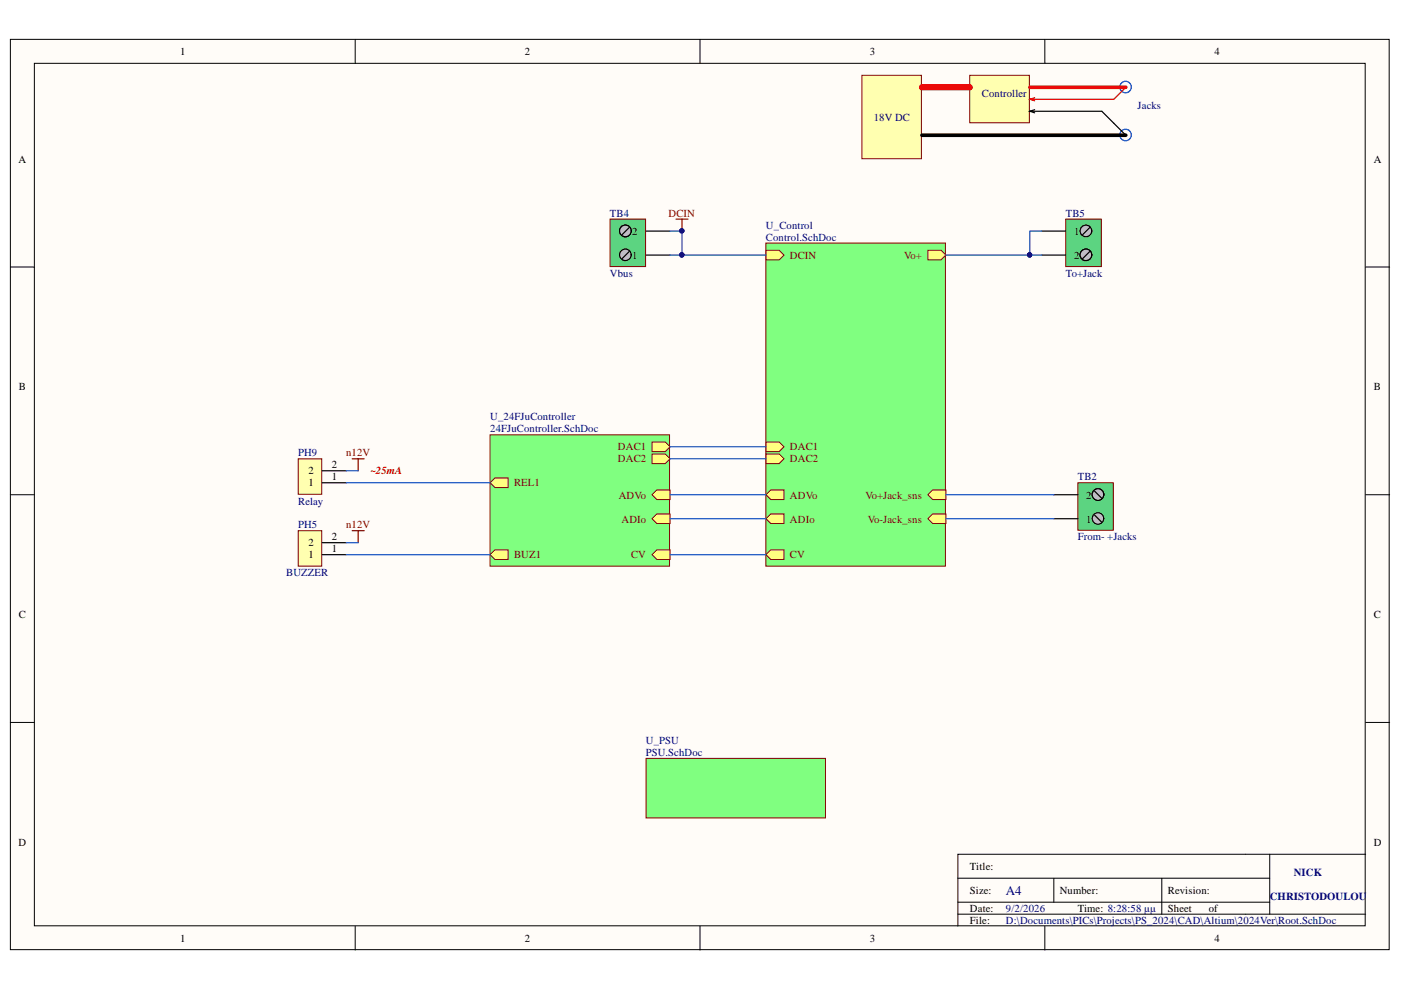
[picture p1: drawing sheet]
<svg xmlns="http://www.w3.org/2000/svg" width="297mm" height="210mm" viewBox="0 0 297 210" stroke-linecap="round" stroke-linejoin="round" font-family="sans-serif">
<g fill="#fffcf8" stroke="#000" stroke-width=".21">
<path d="M2.2 8.3h292.3v193h-292.3z"/>
<path d="M7.3 13.4h282.1v182.9h-282.1z"/>
</g>
<g fill="none" stroke="#000" stroke-width=".21">
<path d="M75.3 8.3v5.1M148.4 8.3v5.1M221.5 8.3v5.1M2.2 56.6h5.1M289.5 56.6h5.1M2.2 104.9h5.1M289.5 104.9h5.1M2.2 153.2h5.1M289.5 153.2h5.1M75.3 196.4v5M148.4 196.4v5M203.1 186.2h66.1"/>
<path d="M203.1 193.8h86.4M203.1 191.3h66.1M221.5 196.4v5M223.4 186.2v5.1M246.3 186.2v7.6M269.2 181.1v12.7M289.5 181.1h-86.4v15.3"/>
</g>
<path d="M63.2 97.3h5v7.5h-5z" fill="#ffffb0" stroke="#800000" stroke-width=".21"/>
<path d="M68.3 99.8h5.1M68.3 102.4h5.1" fill="none" stroke="#000" stroke-width=".26"/>
<path d="M103.9 92.2h38.1v27.8h-38.1z" fill="#80ff80" stroke="#800000" stroke-width=".21"/>
<path d="M138.2 93.7h2.8l1.1 1-1.1 1.1h-2.8z" fill-rule="evenodd" fill="#ffff80"/>
<path d="M138.2 93.7h2.8l1.1 1-1.1 1.1h-2.8z" fill="none" stroke="#800000" stroke-width=".21"/>
<path d="M138.2 96.3h2.8l1.1 1-1.1 1h-2.8z" fill-rule="evenodd" fill="#ffff80"/>
<path d="M138.2 96.3h2.8l1.1 1-1.1 1h-2.8z" fill="none" stroke="#800000" stroke-width=".21"/>
<path d="M138.2 117.6l1.1-1h2.8v2h-2.8z" fill-rule="evenodd" fill="#ffff80"/>
<path d="M138.2 117.6l1.1-1h2.8v2h-2.8z" fill="none" stroke="#800000" stroke-width=".21"/>
<path d="M138.2 104.9l1.1-1h2.8v2h-2.8z" fill-rule="evenodd" fill="#ffff80"/>
<path d="M138.2 104.9l1.1-1h2.8v2h-2.8z" fill="none" stroke="#800000" stroke-width=".21"/>
<path d="M138.2 110l1.1-1h2.8v2h-2.8z" fill-rule="evenodd" fill="#ffff80"/>
<path d="M138.2 110l1.1-1h2.8v2h-2.8z" fill="none" stroke="#800000" stroke-width=".21"/>
<path d="M103.9 102.4l1-1.1h2.8v2.1h-2.8z" fill-rule="evenodd" fill="#ffff80"/>
<path d="M103.9 102.4l1-1.1h2.8v2.1h-2.8z" fill="none" stroke="#800000" stroke-width=".21"/>
<path d="M103.9 117.6l1-1h2.8v2h-2.8z" fill-rule="evenodd" fill="#ffff80"/>
<path d="M103.9 117.6l1-1h2.8v2h-2.8z" fill="none" stroke="#800000" stroke-width=".21"/>
<path d="M162.4 51.5h38v68.5h-38z" fill="#80ff80" stroke="#800000" stroke-width=".21"/>
<path d="M196.7 104.9l1.1-1h2.7v2h-2.7z" fill-rule="evenodd" fill="#ffff80"/>
<path d="M196.7 104.9l1.1-1h2.7v2h-2.7z" fill="none" stroke="#800000" stroke-width=".21"/>
<path d="M162.4 93.7h2.8l1 1-1 1.1h-2.8z" fill-rule="evenodd" fill="#ffff80"/>
<path d="M162.4 93.7h2.8l1 1-1 1.1h-2.8z" fill="none" stroke="#800000" stroke-width=".21"/>
<path d="M162.4 104.9l1-1h2.8v2h-2.8z" fill-rule="evenodd" fill="#ffff80"/>
<path d="M162.4 104.9l1-1h2.8v2h-2.8z" fill="none" stroke="#800000" stroke-width=".21"/>
<path d="M196.7 110l1.1-1h2.7v2h-2.7z" fill-rule="evenodd" fill="#ffff80"/>
<path d="M196.7 110l1.1-1h2.7v2h-2.7z" fill="none" stroke="#800000" stroke-width=".21"/>
<path d="M162.4 96.3h2.8l1 1-1 1h-2.8z" fill-rule="evenodd" fill="#ffff80"/>
<path d="M162.4 96.3h2.8l1 1-1 1h-2.8z" fill="none" stroke="#800000" stroke-width=".21"/>
<path d="M162.4 110l1-1h2.8v2h-2.8z" fill-rule="evenodd" fill="#ffff80"/>
<path d="M162.4 110l1-1h2.8v2h-2.8z" fill="none" stroke="#800000" stroke-width=".21"/>
<path d="M162.4 117.6l1-1h2.8v2h-2.8z" fill-rule="evenodd" fill="#ffff80"/>
<path d="M162.4 117.6l1-1h2.8v2h-2.8z" fill="none" stroke="#800000" stroke-width=".21"/>
<path d="M196.7 53.1h2.8l1 1-1 1h-2.8z" fill-rule="evenodd" fill="#ffff80"/>
<path d="M196.7 53.1h2.8l1 1-1 1h-2.8z" fill="none" stroke="#800000" stroke-width=".21"/>
<path d="M162.4 53.1h2.8l1 1-1 1h-2.8z" fill-rule="evenodd" fill="#ffff80"/>
<path d="M162.4 53.1h2.8l1 1-1 1h-2.8z" fill="none" stroke="#800000" stroke-width=".21"/>
<path d="M137 160.8h38v12.6h-38z" fill="#80ff80" stroke="#800000" stroke-width=".21"/>
<path d="M226 46.5h7.5v10h-7.5z" fill="#5cd481" stroke="#800000" stroke-width=".21"/>
<path d="M220.9 49h5.1M220.9 54.1h5.1" fill="none" stroke="#000" stroke-width=".26"/>
<circle cx="230.2" cy="49" r="1.23" fill="#c0c0c0" stroke="#000" stroke-width=".26"/>
<path d="M231.1 48.2l-1.6 1.6" fill="none" stroke="#000" stroke-width=".26"/>
<circle cx="230.2" cy="54" r="1.23" fill="#c0c0c0" stroke="#000" stroke-width=".26"/>
<path d="M229.5 53.3l1.6 1.5" fill="none" stroke="#000" stroke-width=".26"/>
<circle cx="230.2" cy="54" r="1.23" fill="#c0c0c0" stroke="#000" stroke-width=".26"/>
<path d="M231.1 53.3l-1.6 1.5" fill="none" stroke="#000" stroke-width=".26"/>
<path d="M228.5 102.4h7.5v10h-7.5z" fill="#5cd481" stroke="#800000" stroke-width=".21"/>
<path d="M223.4 110h5.1M223.4 104.9h5.1" fill="none" stroke="#000" stroke-width=".26"/>
<circle cx="232.8" cy="109.9" r="1.22" fill="#c0c0c0" stroke="#000" stroke-width=".26"/>
<path d="M232.1 109.2l1.5 1.5" fill="none" stroke="#000" stroke-width=".26"/>
<circle cx="232.8" cy="104.9" r="1.23" fill="#c0c0c0" stroke="#000" stroke-width=".26"/>
<path d="M233.6 104.1l-1.5 1.6" fill="none" stroke="#000" stroke-width=".26"/>
<circle cx="232.8" cy="104.9" r="1.23" fill="#c0c0c0" stroke="#000" stroke-width=".26"/>
<path d="M232.1 104.1l1.5 1.6" fill="none" stroke="#000" stroke-width=".26"/>
<path d="M129.3 46.5h7.6v10h-7.6z" fill="#5cd481" stroke="#800000" stroke-width=".21"/>
<path d="M137 54.1h5.1M137 49h5.1" fill="none" stroke="#000" stroke-width=".26"/>
<circle cx="132.6" cy="54" r="1.23" fill="#c0c0c0" stroke="#000" stroke-width=".26"/>
<path d="M133.4 53.3l-1.5 1.5" fill="none" stroke="#000" stroke-width=".26"/>
<circle cx="132.6" cy="49" r="1.23" fill="#c0c0c0" stroke="#000" stroke-width=".26"/>
<path d="M131.9 48.2l1.5 1.6" fill="none" stroke="#000" stroke-width=".26"/>
<circle cx="132.6" cy="49" r="1.23" fill="#c0c0c0" stroke="#000" stroke-width=".26"/>
<path d="M133.4 48.2l-1.5 1.6" fill="none" stroke="#000" stroke-width=".26"/>
<path d="M63.2 112.5h5v7.5h-5z" fill="#ffffb0" stroke="#800000" stroke-width=".21"/>
<path d="M68.3 117.6h5.1M68.3 115.1h5.1" fill="none" stroke="#000" stroke-width=".26"/>
<path d="M143.3 46.5h2.6M144.6 46.5v2.5" fill="none" stroke="#800000" stroke-width=".26"/>
<circle cx="144.6" cy="48.9" r=".46" fill="#000080" stroke="#000080" stroke-width=".21"/>
<g fill="none" stroke="#00f" stroke-width=".26">
<circle cx="238.6" cy="18.5" r="1.22"/>
<circle cx="238.6" cy="28.6" r="1.22"/>
</g>
<g fill="#ffffb0" stroke="#800000" stroke-width=".21">
<path d="M182.7 16h12.7v17.7h-12.7z"/>
<path d="M205.6 16h12.6v10h-12.6z"/>
</g>
<path d="M195.5 18.5h10.1" fill="none" stroke="#f00" stroke-width="1.3"/>
<path d="M218.3 18.5h20.4" fill="none" stroke="#f00" stroke-width=".77"/>
<path d="M195.5 28.7h43.2" fill="none" stroke="#000" stroke-width=".77"/>
<path d="M238.7 18.5l-2.6 2.5h-17.8M219.4 20.7l-1.1 .3 1.1 .4" fill="none" stroke="#f00" stroke-width=".26"/>
<path d="M218.3 23.6h15.3l5.1 5.1M219.4 23.3l-1.1 .3 1.1 .3" fill="none" stroke="#000" stroke-width=".26"/>
<path d="M74.7 97.3h2.5M75.9 97.3v2.5M74.7 112.5h2.5M75.9 112.5v2.6" fill="none" stroke="#800000" stroke-width=".26"/>
<g fill="none" stroke="#15c" stroke-width=".26">
<path d="M142.1 54.1h20.3M142.1 49h2.5v5.1M218.3 54.1h2.6M220.9 49h-2.6v5.1h-17.8M73.4 99.8h2.5M142.1 94.7h20.3M142.1 97.3h20.3M73.4 117.6h30.5M73.4 102.4h30.5M73.4 115.1h2.5M142.1 104.9h20.3M142.1 110h20.3"/>
<path d="M142.1 117.6h20.3M200.5 104.9h22.9M200.5 110h22.9"/>
</g>
<g fill="#000080" stroke="#000080" stroke-width=".21">
<circle cx="218.3" cy="54" r=".46"/>
<circle cx="144.5" cy="54" r=".46"/>
<circle cx="144.6" cy="48.9" r=".46"/>
</g>
<text font-size="2.8" fill="#000080" x="213.3" y="189.7">A4</text>
<g font-size="2.3">
<text x="38.2" y="11.7">1</text>
<text x="111.3" y="11.7">2</text>
<text x="184.4" y="11.7">3</text>
<text x="257.5" y="11.7">4</text>
<text x="3.9" y="34.5">A</text>
<text x="291.3" y="34.5">A</text>
<text x="134.1" y="49.8">2</text>
<text x="227.7" y="49.8">1</text>
<text x="134.1" y="54.9">1</text>
<text x="227.7" y="54.9">2</text>
<text x="4" y="82.8">B</text>
<text x="291.3" y="82.8">B</text>
<text x="65.4" y="100.6">2</text>
<text x="70.3" y="101.8">1</text>
<text x="70.3" y="99.3">2</text>
<text x="65.4" y="103.1">1</text>
<text x="230.3" y="105.7">2</text>
<text x="230.3" y="110.8">1</text>
<text x="65.4" y="118.4">1</text>
<text x="65.4" y="115.9">2</text>
<text x="70.3" y="117.1">1</text>
<text x="70.3" y="114.6">2</text>
<text x="4" y="131.1">C</text>
<text x="291.3" y="131.1">C</text>
<text x="3.9" y="179.4">D</text>
<text x="291.3" y="179.4">D</text>
<text x="205.7" y="184.5">Title:</text>
<text x="205.7" y="189.5">Size:</text>
<text x="224.7" y="189.5">Number:</text>
<text x="247.6" y="189.5">Revision:</text>
<text x="205.7" y="193.3">Date:</text>
<text x="205.7" y="195.9">File:</text>
<text x="228.5" y="193.3">Time: 8:28:58 μμ</text>
<text x="247.6" y="193.3">Sheet</text>
<text x="256.3" y="193.3">of</text>
<text x="38.2" y="199.7">1</text>
<text x="111.3" y="199.7">2</text>
<text x="184.4" y="199.7">3</text>
<text x="257.5" y="199.7">4</text>
</g>
<g font-size="2.3" fill="#000080">
<text x="208.2" y="20.5">Controller</text>
<text x="241.2" y="23.1">Jacks</text>
<text x="185.3" y="25.6">18V DC</text>
<text x="129.3" y="46">TB4</text>
<text x="226" y="46">TB5</text>
<text x="162.4" y="48.5">U_Control</text>
<text x="162.4" y="51.1">Control.SchDoc</text>
<text x="129.3" y="58.7">Vbus</text>
<text x="226" y="58.7">To+Jack</text>
<text x="103.9" y="89.1">U_24FJuController</text>
<text x="103.9" y="91.7">24FJuController.SchDoc</text>
<text x="63.2" y="96.7">PH9</text>
<text x="228.5" y="101.8">TB2</text>
<text x="63.2" y="107">Relay</text>
<text x="63.2" y="112.1">PH5</text>
<text x="228.5" y="114.6">From- +Jacks</text>
<text x="60.7" y="122.2">BUZZER</text>
<text x="136.9" y="157.7">U_PSU</text>
<text x="136.9" y="160.3">PSU.SchDoc</text>
<text x="274.3" y="185.7">NICK</text>
<text x="269.2" y="190.8">CHRISTODOULOU</text>
<text x="213.3" y="193.3">9/2/2026</text>
<text x="213.3" y="195.9">D:\Documents\PICs\Projects\PS_2024\CAD\Altium\2024Ver\Root.SchDoc</text>
</g>
<g font-size="2.3" fill="#800000">
<text x="141.8" y="46">DCIN</text>
<text x="167.5" y="54.9">DCIN</text>
<text x="191.7" y="54.9">Vo+</text>
<text x="131" y="95.5">DAC1</text>
<text x="167.5" y="95.5">DAC1</text>
<text x="73.4" y="96.7">n12V</text>
<text x="131" y="98">DAC2</text>
<text x="167.5" y="98">DAC2</text>
<text x="109" y="103.1">REL1</text>
<text x="131.2" y="105.7">ADVo</text>
<text x="167.5" y="105.7">ADVo</text>
<text x="183.5" y="105.7">Vo+Jack_sns</text>
<text x="73.4" y="112.1">n12V</text>
<text x="131.8" y="110.8">ADIo</text>
<text x="167.5" y="110.8">ADIo</text>
<text x="184" y="110.8">Vo-Jack_sns</text>
<text x="109" y="118.4">BUZ1</text>
<text x="133.8" y="118.4">CV</text>
<text x="167.5" y="118.4">CV</text>
</g>
<text font-size="2.3" fill="#f00" x="78.5" y="100.6">~25mA</text>
</svg>
